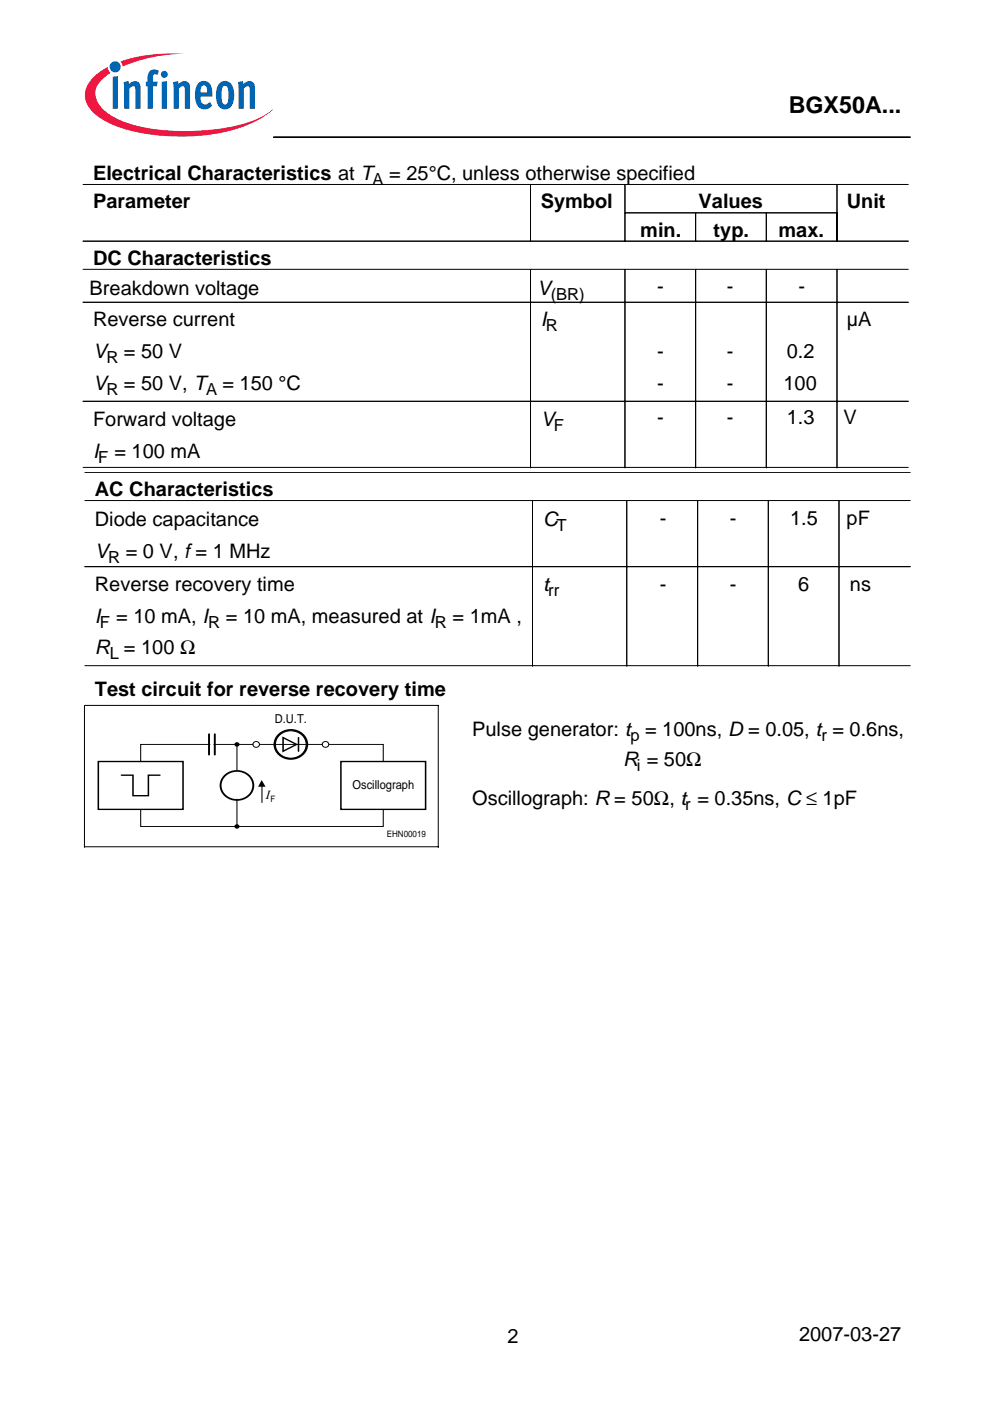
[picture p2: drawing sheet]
<svg xmlns="http://www.w3.org/2000/svg" width="210mm" height="297mm" viewBox="0 0 210 297" stroke-linecap="round" stroke-linejoin="round" font-family="sans-serif">
<path d="M58 29h135M58 29.1h135" fill="none" stroke="#000" stroke-width=".21"/>
<circle cx="24.4" cy="14.2" r="1.18" fill="#0066b3"/>
<g fill="#ee1741">
<path d="M25.5 13l.9-.2a34.7 34.7 0 0 1 12.9-1.4 34.2 34.2 0 0 0-12.6 2.4l-.7 .3-.1-.6z"/>
<path d="M19.5 16.6a12 12 0 0 1 3.3-2.4 1.61 1.61 0 0 0 .7 1.3l-.8 .5a5 5 0 0 0-2.5 4.1 6.5 6.5 0 0 0 3.7 4.6 29.2 29.2 0 0 0 13.1 3 40.5 40.5 0 0 0 18.2-2.8l2.6-1.7a17.9 17.9 0 0 1-8.6 4.4 44.7 44.7 0 0 1-23.9-.6 12.9 12.9 0 0 1-6.4-4.2 4.7 4.7 0 0 1 .6-6.2z"/>
</g>
<g fill="#0066b3">
<path d="M23.9 16.3l1.1-.2v7h-1.1z"/>
<path d="M26.2 17.4l1-.2 .1 .6a1.31 1.31 0 0 1 1.6-.6 1.31 1.31 0 0 1 .9 1.5v4.4h-1.1v-4.3a.55 .55 0 0 0-.4-.5 .55 .55 0 0 0-.7 .3l-.2 .2v4.3h-1.1v-4.3z"/>
<path d="M31.8 15l.9-.3 1 .3-.3 .9-.3-.2a.44 .44 0 0 0-.6 .4l-.1 1.2h1.1l-.3 1h-.8v4.8h-1.1v-4.8h-.4v-1h.4v-.7a1.93 1.93 0 0 1 .5-1.6z"/>
<path d="M36.7 17.4l1-.2 .1 .6a1.31 1.31 0 0 1 1.6-.6 1.31 1.31 0 0 1 .9 1.5v4.4h-1.1v-4.3a.55 .55 0 0 0-.4-.5 .55 .55 0 0 0-.7 .3l-.2 .2v4.3h-1.1v-4.3z"/>
<path d="M50.4 17.4l1.1-.2 .1 .6a1.31 1.31 0 0 1 1.6-.6 1.31 1.31 0 0 1 .9 1.5v4.4h-1.1v-4.3a.55 .55 0 0 0-.5-.5 .55 .55 0 0 0-.6 .3l-.2 .2v4.3h-1.1v-4.3z"/>
<path d="M34.3 17.3l1.1-.1v5.9h-1.1zM34.1 15.8a.75 .75 0 0 1 1.5 0 .75 .75 0 0 1-1.5 0z"/>
<path d="M42.8 18.3l-.3 1.3h1.4v-.9a.61 .61 0 0 0-.5-.6 .61 .61 0 0 0-.6 .2zM42.1 17.6a1.71 1.71 0 0 1 1.9-.3 1.71 1.71 0 0 1 1 1.7v1.5h-2.5a1.18 1.18 0 0 0 .3 1.2 1.18 1.18 0 0 0 1.2 .3l.5-.4 .5 .8a2.02 2.02 0 0 1-2.4 .6 2.02 2.02 0 0 1-1.2-2.1v-1.8l.3-.8z"/>
<path d="M47.3 18.3a4.5 4.5 0 0 0 .1 3.8l.3 .1a1.42 1.42 0 0 0 .7-1.6l.1-.9a1.29 1.29 0 0 0-.8-1.5zM46.7 17.5a1.75 1.75 0 0 1 2.8 1.2l.2 1.4a2.95 2.95 0 0 1-1.4 3 1.83 1.83 0 0 1-2.4-1.7l-.1-1.2a3.7 3.7 0 0 1 .9-2.7z"/>
</g>
<g fill="none" stroke="#000" stroke-width=".21">
<path d="M17.6 39.1h175M112.5 39.2v12M132.5 39.2v12M177.5 39.2v12M17.6 51.1h175M17.6 57.1h175M112.5 57.2v42M132.5 57.2v42M132.6 45.1h45M147.5 45.2v6M147.5 57.2v42M162.5 45.2v6"/>
<path d="M162.5 57.2v42M177.5 57.2v42M17.6 64.1h175M17.6 85.1h175M17.6 99.1h175M18 100.2h175M18 106.1h175M112.9 106.3v34.9M132.9 106.3v34.9M147.9 106.3v34.9M162.9 106.3v34.9M177.9 106.3v34.9"/>
<path d="M18 120.1h175M17.9 149.6v30.1M18 141.1h175M18 149.6h75M44.5 157.8h-14.7v3.7M45.3 157.8h8.3M50.2 157.8v5.5M55.1 157.8h13.2M59.1 156a3.4 3.4 0 0 1 3.5-.9 3.4 3.4 0 0 1 2.3 2.7 3.3 3.3 0 0 1-3.2 2.9 3.3 3.3 0 0 1-3.3-2.9l.1-.6zM69.8 157.8h11.5v3.7M92.9 149.6v30.1M18 179.5h75"/>
<path d="M29.8 171.6v3.6h51.5v-3.6M50.2 169.4v5.5M55.5 166.5v3.7"/>
<circle cx="54.3" cy="157.8" r=".66"/>
<circle cx="69" cy="157.8" r=".66"/>
</g>
<path d="M60 156.4l2.9 1.4-2.9 1.5zM63.3 156.4v2.9M20.8 161.5h18v10.1h-18zM25.7 164.4h2.5v4.3h3.3v-4.3h2.4M72.3 161.5h17.9v10.1h-17.9z" fill="none" stroke="#000" stroke-width=".31"/>
<path d="M44.3 155.7v4.3M45.5 155.7v4.3M59.2 155.7a3.5 3.5 0 0 1 3.6-.8 3.5 3.5 0 0 1 2.3 2.9 3.5 3.5 0 0 1-3.4 3.1 3.5 3.5 0 0 1-3.5-3.1 2.91 2.91 0 0 1 1-2.1zM47.8 164.4a3.5 3.5 0 0 1 3.6-.8 3.5 3.5 0 0 1 2.3 2.9 3.5 3.5 0 0 1-3.5 3.1 3.5 3.5 0 0 1-3.4-3.1 2.91 2.91 0 0 1 1-2.1z" fill="none" stroke="#000" stroke-width=".38"/>
<g fill="none" stroke="#000" stroke-width=".5">
<circle cx="50.2" cy="157.8" r=".25"/>
<circle cx="50.2" cy="175.2" r=".25"/>
</g>
<path d="M55.5 165.4l.8 1.4h-1.6z" fill="#000"/>
<text font-size="4.9" x="167.2" y="24">BGX50A...</text>
<g font-size="4.2">
<text x="19.7" y="38.2">Electrical Characteristics at T = 25°C, unless otherwise specified</text>
<text x="19.7" y="44.2">Parameter</text>
<text x="114.6" y="44.2">Symbol</text>
<text x="148.1" y="44.2">Values</text>
<text x="179.5" y="44.2">Unit</text>
<text x="135.8" y="50.2">min.</text>
<text x="151.3" y="50.2">typ.</text>
<text x="165.1" y="50.2">max.</text>
<text x="19.7" y="56.2">DC Characteristics</text>
<text x="19" y="62.5">Breakdown voltage</text>
<text x="113.9" y="62.5">V</text>
<text x="139.3" y="62.1">-</text>
<text x="154.1" y="62.1">-</text>
<text x="169.3" y="62.1">-</text>
<text x="19.7" y="69.2">Reverse current</text>
<text x="114.6" y="69.2">I</text>
<text x="179.5" y="69.2">µA</text>
<text x="19.7" y="75.9">V</text>
<text x="26.3" y="75.9">= 50 V</text>
<text x="139.3" y="75.9">-</text>
<text x="154.1" y="75.9">-</text>
<text x="166.8" y="75.9">0.2</text>
<text x="19.7" y="82.6">V</text>
<text x="26.3" y="82.6">= 50 V, T = 150 °C</text>
<text x="139.3" y="82.6">-</text>
<text x="154.1" y="82.6">-</text>
<text x="166.1" y="82.6">100</text>
<text x="139.3" y="90">-</text>
<text x="154.1" y="90">-</text>
<text x="166.8" y="90">1.3</text>
<text x="178.8" y="90">V</text>
<text x="19.7" y="90.4">Forward voltage</text>
<text x="114.6" y="90.4">V</text>
<text x="19.7" y="97.1">I</text>
<text x="24.2" y="97.1">= 100 mA</text>
<text x="20.1" y="105.2">AC Characteristics</text>
<text x="20.1" y="111.5">Diode capacitance</text>
<text x="115.2" y="111.5">C</text>
<text x="139.9" y="111.2">-</text>
<text x="154.8" y="111.2">-</text>
<text x="167.5" y="111.2">1.5</text>
<text x="179.5" y="111.2">pF</text>
<text x="20.1" y="118.3">V</text>
<text x="26.7" y="118.3">= 0 V, f= 1 MHz</text>
<text x="20.1" y="125.3">Reverse recovery time</text>
<text x="115.2" y="125.3">t</text>
<text x="139.9" y="125.3">-</text>
<text x="154.8" y="125.3">-</text>
<text x="169.2" y="125.3">6</text>
<text x="180.2" y="125.3">ns</text>
<text x="20.1" y="132">I</text>
<text x="24.6" y="132">= 10 mA, I</text>
<text x="47.9" y="132">= 10 mA, measured at I</text>
<text x="96" y="132">= 1mA ,</text>
<text x="20.1" y="138.8">R = 100 Ω</text>
<text x="20.1" y="147.5">Test circuit for reverse recovery time</text>
<text x="100.1" y="156">Pulse generator: t = 100ns, D = 0.05, t = 0.6ns,</text>
<text x="132.1" y="162.3">R = 50Ω</text>
<text x="100.1" y="170.7">Oscillograph: R = 50Ω, t = 0.35ns, C ≤ 1pF</text>
<text x="107.6" y="284.6">2</text>
<text x="169.4" y="284.3">2007-03-27</text>
</g>
<g font-size="3.5">
<text x="79" y="39.2">A</text>
<text x="116.8" y="63.6">(BR)</text>
<text x="115.7" y="70.3">R</text>
<text x="22.6" y="77">R</text>
<text x="22.6" y="83.6">R</text>
<text x="43.7" y="83.6">A</text>
<text x="117.4" y="91.4">F</text>
<text x="20.8" y="98.1">F</text>
<text x="118" y="112.6">T</text>
<text x="22.9" y="119.3">R</text>
<text x="116.2" y="126.4">rr</text>
<text x="21.2" y="133.1">F</text>
<text x="44.2" y="133.1">R</text>
<text x="92.2" y="133.1">R</text>
<text x="23.3" y="139.8">L</text>
<text x="133.6" y="157">p</text>
<text x="174.2" y="157">r</text>
<text x="135" y="163.4">i</text>
<text x="145.3" y="171.8">r</text>
</g>
<text font-size="2.7" x="56.3" y="169.4">Ι</text>
<g font-size="2.6">
<text x="58.3" y="153.3">D.U.T.</text>
<text x="74.8" y="167.2">Oscillograph</text>
</g>
<g font-size="1.9">
<text x="57.4" y="170.1">F</text>
<text x="82" y="177.4">EHN00019</text>
</g>
</svg>
